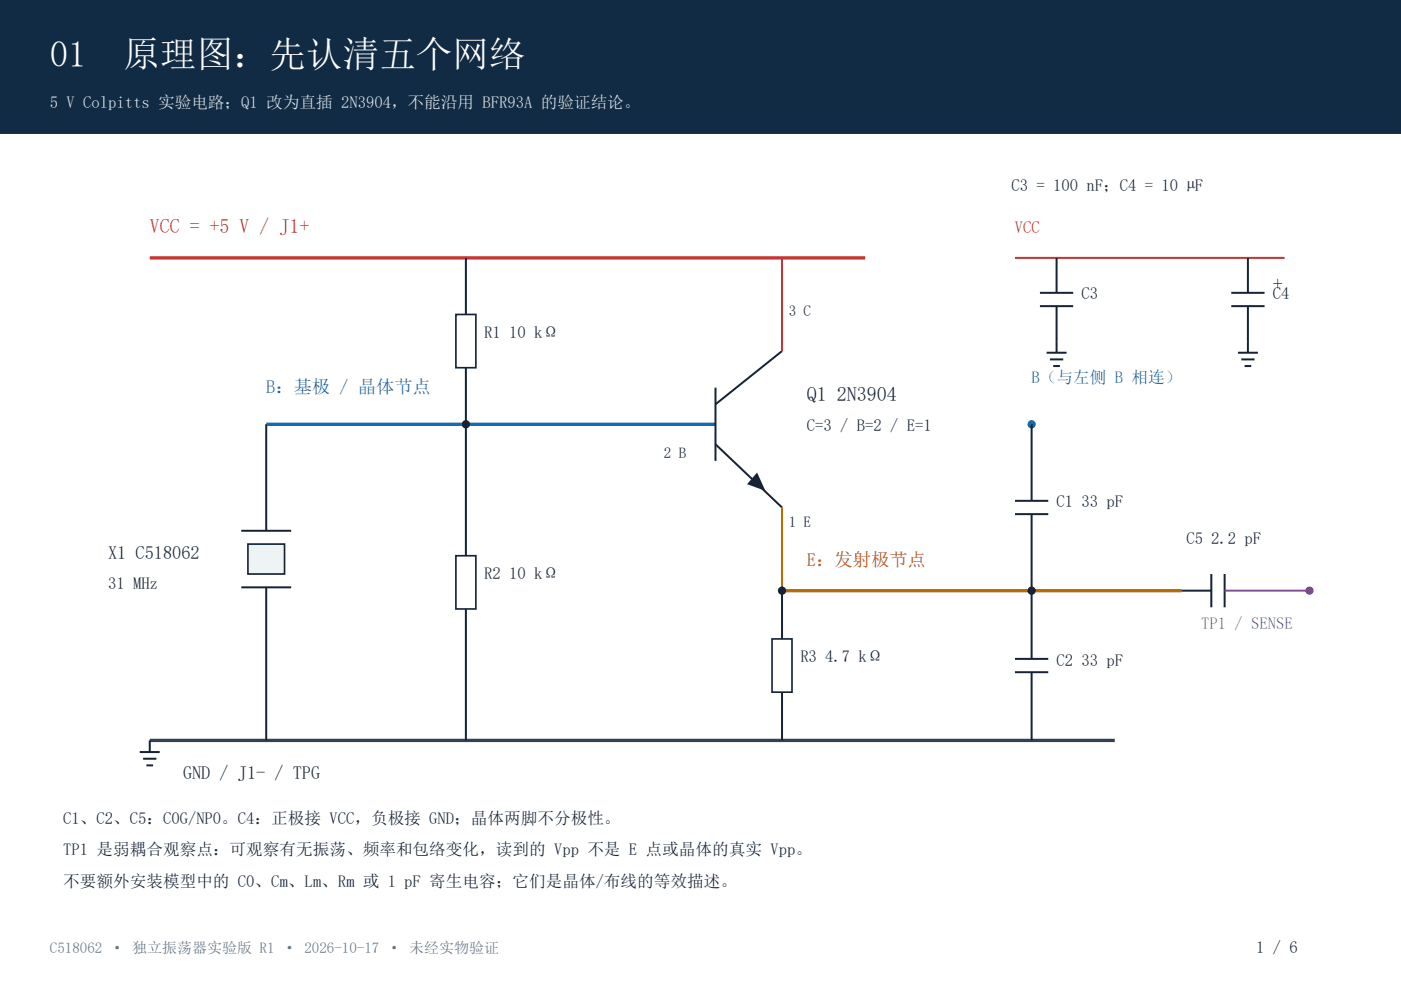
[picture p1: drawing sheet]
<svg xmlns="http://www.w3.org/2000/svg" width="297mm" height="210mm" viewBox="0 0 297 210" stroke-linecap="round" stroke-linejoin="round" font-family="sans-serif">
<path d="M0 0h297v28.2h-297z" fill-rule="evenodd" fill="#102b43" stroke="#102b43" stroke-width=".35"/>
<path d="M31.7 54.7h151.7" fill="none" stroke="#c53531" stroke-width=".71" stroke-linecap="butt"/>
<path d="M31.7 157h204.7" fill="none" stroke="#334155" stroke-width=".71" stroke-linecap="butt"/>
<path d="M98.8 54.7v12M98.8 78v12M29.6 159.5h4.3M31.7 157v2.5M30.3 160.9h2.9M31 162.3h1.5" fill="none" stroke="#172334" stroke-width=".42"/>
<path d="M56.4 90h95.3" fill="none" stroke="#146bb0" stroke-width=".71" stroke-linecap="butt"/>
<path d="M96.7 66.7h4.2v11.3h-4.2z" fill-rule="evenodd" fill="#fff" stroke="#172334" stroke-width=".35"/>
<path d="M98.8 90v27.8M98.8 129.1v27.9" fill="none" stroke="#172334" stroke-width=".42"/>
<path d="M96.7 117.8h4.2v11.3h-4.2z" fill-rule="evenodd" fill="#fff" stroke="#172334" stroke-width=".35"/>
<circle cx="98.8" cy="90" r=".88" fill="#172334"/>
<path d="M56.4 90v22.5M51.2 112.5h10.5M56.4 124.5v32.5" fill="none" stroke="#172334" stroke-width=".42"/>
<path d="M52.6 115.4h7.7v6.3h-7.7z" fill-rule="evenodd" fill="#eef3f6" stroke="#172334" stroke-width=".35"/>
<path d="M165.8 74.4l-14.1 11.3M151.7 82.2v15.5M151.7 94.2l14.1 13.4M51.2 124.5h10.5" fill="none" stroke="#172334" stroke-width=".42"/>
<path d="M165.8 54.7v19.7" fill="none" stroke="#c53531" stroke-width=".42"/>
<path d="M165.8 107.6v17.6" fill="none" stroke="#bd6a00" stroke-width=".42"/>
<path d="M160.5 100.2l1.8 3.9-3.9-1.4z" fill="#172334"/>
<path d="M165.8 125.2h84.7" fill="none" stroke="#bd6a00" stroke-width=".71" stroke-linecap="butt"/>
<circle cx="165.8" cy="125.2" r=".88" fill="#172334"/>
<path d="M165.8 125.2v10.3M165.8 146.8v10.2" fill="none" stroke="#172334" stroke-width=".42"/>
<path d="M163.7 135.5h4.2v11.3h-4.2z" fill-rule="evenodd" fill="#fff" stroke="#172334" stroke-width=".35"/>
<circle cx="218.7" cy="90" r=".88" fill="#146bb0"/>
<path d="M218.7 90v16.2M215.2 106.2h7M215.2 109h7M218.7 109v30.7M215.2 139.7h7M215.2 142.5h7M218.7 142.5v14.5" fill="none" stroke="#172334" stroke-width=".42"/>
<circle cx="218.7" cy="125.2" r=".88" fill="#172334"/>
<path d="M250.5 125.2h6.3M256.8 121.7v7.1M259.6 121.7v7.1" fill="none" stroke="#172334" stroke-width=".42"/>
<path d="M259.6 125.2h18" fill="none" stroke="#8a36ad" stroke-width=".42"/>
<circle cx="277.6" cy="125.2" r=".88" fill="#8a36ad"/>
<path d="M215.2 54.7h57.1" fill="none" stroke="#c53531" stroke-width=".42"/>
<g fill="none" stroke="#172334" stroke-width=".42">
<path d="M224 54.7v7.4M264.6 54.7v7.4M220.5 62.1h7M220.5 64.9h7M221.9 74.8h4.2M222.6 76.2h2.8M223.3 77.6h1.4M224 64.9v9.9M261.1 62.1h7M261.1 64.9h7M262.5 74.8h4.2M263.2 76.2h2.8"/>
<path d="M263.9 77.6h1.4M264.6 64.9v9.9"/>
</g>
<g font-size="7.8" fill="#fff">
<text x="10.6" y="14.1">01</text>
<text x="26.1" y="14.1">原理图：先认清五个网络</text>
</g>
<text font-size="4.2" fill="#c53531" x="31.7" y="49.4">VCC = +5 V / J1+</text>
<g font-size="4.2" fill="#172334">
<text x="269.9" y="61.7">+</text>
<text x="171.1" y="85">Q1 2N3904</text>
</g>
<text font-size="3.9" fill="#146bb0" x="56.4" y="83.3">B：基极 / 晶体节点</text>
<g font-size="3.9" fill="#172334">
<text x="22.9" y="118.5">X1 C518062</text>
<text x="38.8" y="165.1">GND / J1- / TPG</text>
</g>
<text font-size="3.9" fill="#bd6a00" x="171.1" y="119.9">E：发射极节点</text>
<text font-size="3.5" fill="#d9e5ee" x="10.6" y="22.9">5 V Colpitts 实验电路；Q1 改为直插 2N3904，不能沿用 BFR93A 的验证结论。</text>
<g font-size="3.5" fill="#172334">
<text x="214.5" y="40.6">C3 = 100 nF；C4 = 10 µF</text>
<text x="229.3" y="63.5">C3</text>
<text x="269.9" y="63.5">C4</text>
<text x="102.7" y="71.6">R1 10 kΩ</text>
<text x="171.1" y="91.4">C=3 / B=2 / E=1</text>
<text x="224" y="107.6">C1 33 pF</text>
<text x="251.5" y="115.4">C5 2.2 pF</text>
<text x="22.9" y="124.9">31 MHz</text>
<text x="102.7" y="122.8">R2 10 kΩ</text>
<text x="169.7" y="140.4">R3 4.7 kΩ</text>
<text x="224" y="141.1">C2 33 pF</text>
<text x="13.4" y="174.6">C1、C2、C5：C0G/NP0。C4：正极接 VCC，负极接 GND；晶体两脚不分极性。</text>
<text x="13.4" y="181.3">TP1 是弱耦合观察点：可观察有无振荡、频率和包络变化，读到的 Vpp 不是 E 点或晶体的真实 Vpp。</text>
<text x="13.4" y="188">不要额外安装模型中的 C0、Cm、Lm、Rm 或 1 pF 寄生电容；它们是晶体/布线的等效描述。</text>
<text x="266.3" y="202.1">1 / 6</text>
</g>
<text font-size="3.5" fill="#c53531" x="215.2" y="49.4">VCC</text>
<text font-size="3.5" fill="#146bb0" x="218.7" y="81.1">B（与左侧 B 相连）</text>
<text font-size="3.5" fill="#8a36ad" x="254.7" y="133.3">TP1 / SENSE</text>
<g font-size="3.2" fill="#172334">
<text x="167.2" y="67">3 C</text>
<text x="140.8" y="97">2 B</text>
<text x="167.2" y="111.8">1 E</text>
</g>
<text font-size="3.2" fill="#64748b" x="10.6" y="202.1">C518062 · 独立振荡器实验版 R1 · 2026-10-17 · 未经实物验证</text>
</svg>
